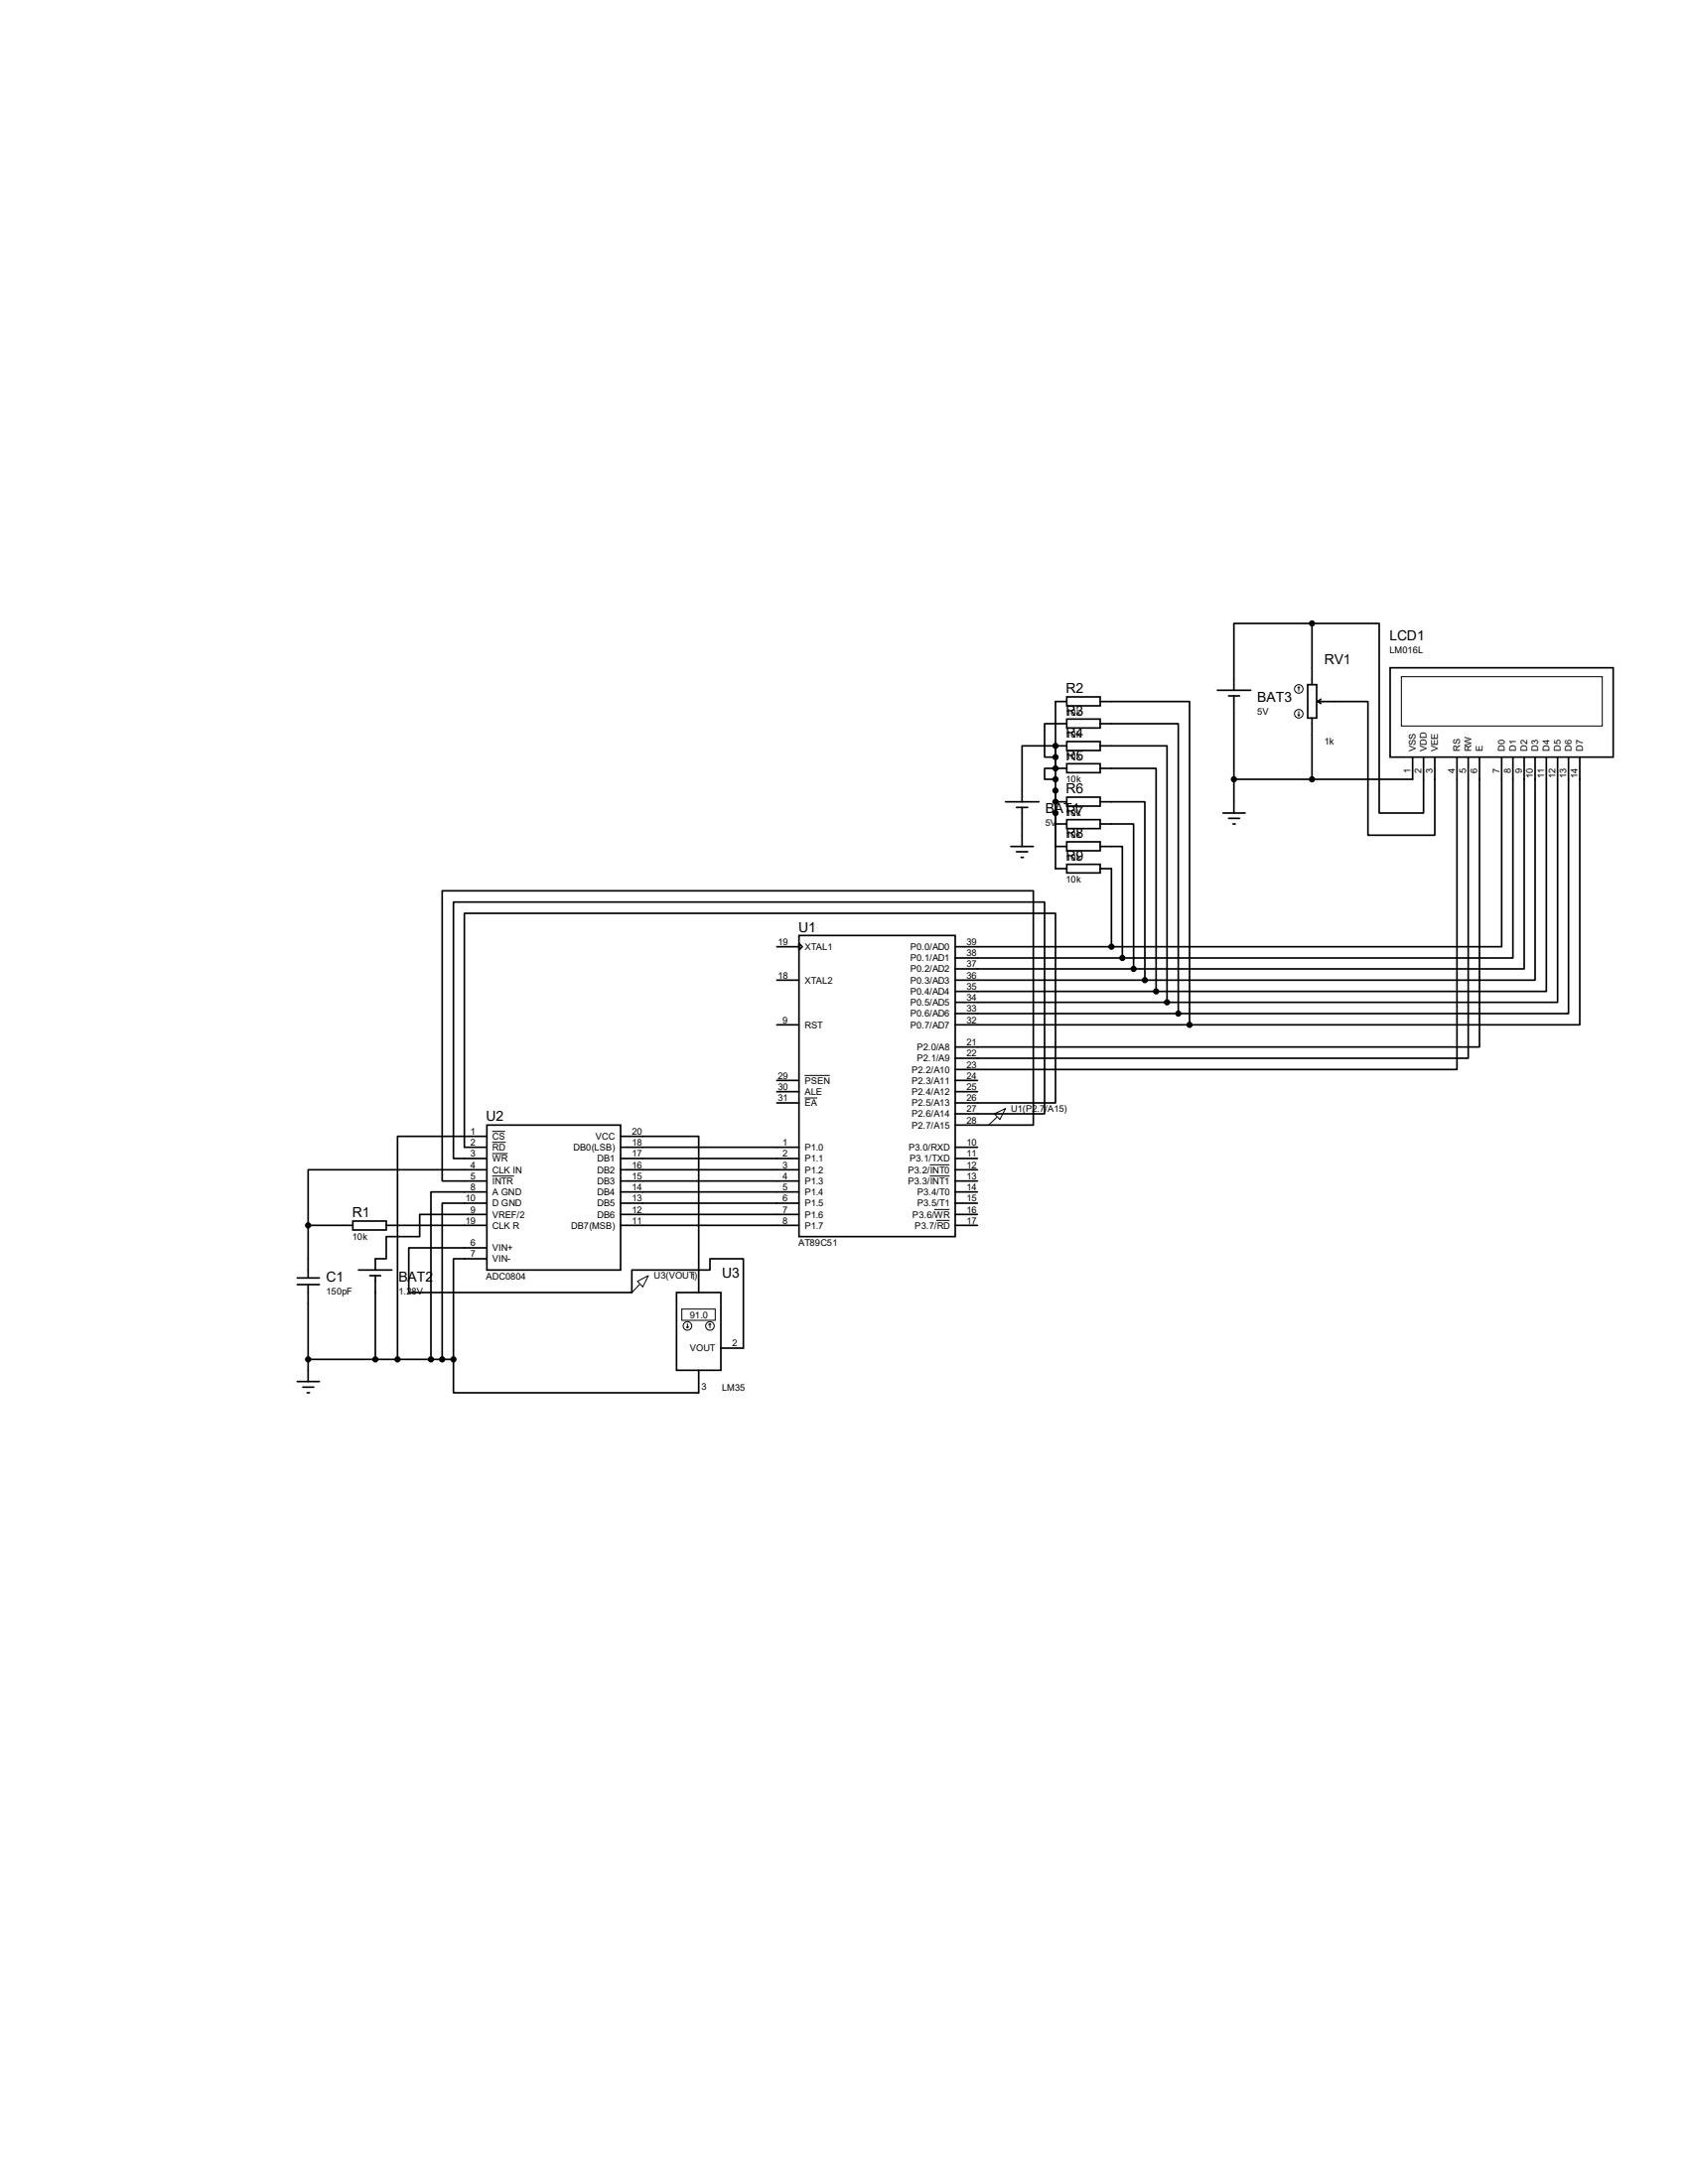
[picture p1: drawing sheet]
<svg xmlns="http://www.w3.org/2000/svg" width="216mm" height="279mm" viewBox="0 0 216 279" stroke-linecap="round" stroke-linejoin="round" font-family="sans-serif">
<g fill="none" stroke="#000" stroke-width=".21">
<path d="M167.8 79.8h-10v8.5M167.8 79.8h8.6v24.2h5.7v-7.1M167.8 79.8v7.8M136.4 89.2h4.3v1.1h-4.3zM136.4 92h4.3v1.1h-4.3zM136.4 94.9h4.3v1.1h-4.3zM136.4 97.7h4.3v1.1h-4.3zM136.4 95.4h-5.7v7.2M136.4 92.6h-2.8v4.3h1.4M136.4 98.3h-2.8v1.4h1.4M136.4 89.7h-1.4v21.4h1.4M140.7 98.3h7.2v28.5"/>
<path d="M140.7 95.4h8.6v32.8M140.7 92.6h10v37.1M140.7 89.7h11.4v41.4M155.7 88.3h4.3M157.1 89h1.4M157.8 89v15M167.3 87.6h1.1v4.3h-1.1zM167.8 91.9v7.8M168.5 89.7h6.5v17.1h8.5v-9.9M168.5 89.7l.5 .3M169 89.5l-.5 .2M177.8 85.4h28.5v11.5h-28.5z"/>
<path d="M180.7 96.9v2.8h-22.9M186.4 96.9v39.9h-64.2M187.8 96.9v38.5h-65.6M189.2 96.9v37h-67M192.1 96.9v24.2h-49.9M193.5 96.9v25.7h-49.9M194.9 96.9v27.1h-49.9M196.3 96.9v28.5h-49.9M197.8 96.9v29.9h-49.9M199.2 96.9v31.3h-49.9M200.6 96.9v32.8h-49.9M202.1 96.9v34.2h-50"/>
<path d="M102.2 119.7h20v38.5h-20zM128.6 102.6h4.3M129.3 108.3h2.9M130 103.3h1.4M130 109h1.4M130.6 109.7h.3M130.7 103.3v5M135 102.6h1.4M135 105.4h1.4M135 108.3h1.4M136.4 102h4.3v1.1h-4.3zM136.4 104.9h4.3v1.1h-4.3z"/>
<path d="M136.4 107.7h4.3v1.1h-4.3zM136.4 110.6h4.3v1.1h-4.3zM140.7 108.3h2.9v14.3M140.7 105.4h4.3v18.6M140.7 102.6h5.7v22.8M140.7 111.1h1.5v10M156.4 104h2.9M157.1 104.7h1.4M157.7 105.4h.3M99.4 121.1h2.8M99.4 125.4h2.8M99.4 131.1h2.8"/>
<path d="M99.4 139.7h2.8M99.4 138.2h2.8M102.2 120.7l.4 .4-.4 .4zM122.2 121.1h20M122.2 122.6h21.4M122.2 124h22.8M122.2 125.4h24.2M122.2 126.8h25.7M122.2 128.2h27.1M122.2 129.7h28.5M122.2 131.1h29.9M122.2 139.7h2.8"/>
<path d="M122.2 138.2h2.8M39.4 156.8h5.7M39.4 156.8v6.7M45.1 156.2h4.3v1.2h-4.3zM49.4 156.8h12.9M62.3 143.9h17.1v18.6h-17.1zM62.3 149.6h-22.9v7.2M62.3 153.9h-5.7v20M62.3 152.5h-7.2v21.4M62.3 145.4h-11.5v28.5M62.3 159.6h-10v5.8h28.5v-2.9h10v-1.5h4.3v11.5h-2.9M62.3 155.4h-8.6v2.8h-4.3v2.8h-1.4v1.5"/>
<path d="M79.4 145.4h10v20M79.4 156.8h22.8M79.4 155.4h22.8M79.4 153.9h22.8M79.4 152.5h22.8M79.4 151.1h22.8M79.4 149.6h22.8M79.4 148.2h22.8M79.4 146.8h22.8M99.4 141.1h2.8M122.2 141.1h12.8v-24.3h-75.6v30h2.9M122.2 142.5h11.4v-27.1h-75.6v32.8h4.3"/>
<path d="M122.2 143.9h10v-29.9h-75.6v37.1h5.7M122.2 156.8h2.8M122.2 155.4h2.8M122.2 153.9h2.8M122.2 152.5h2.8M122.2 151.1h2.8M122.2 149.6h2.8M122.2 148.2h2.8M122.2 146.8h2.8M38 176.7h2.9M38 163.5h2.9M38 164.3h2.9"/>
<path d="M38.7 177.5h1.4M39.3 178.2h.3M39.4 164.3v12.4M39.4 173.9h18.6M45.8 162.5h4.3M47.3 163.2h1.4M48 163.2v10.7M58 173.9v4.3h31.4v-2.9M62.3 161h-4.3v12.9M86.5 165.4h5.7v9.9h-5.7z"/>
</g>
<g fill="none" stroke="#000" stroke-width=".13">
<path d="M166 91.4l.1 .2M166.1 87.9l-.1 .1M166.1 87.9l.1 .1M166.1 87.9v.5M166.1 91v.6M166.2 91.4l-.1 .2M179.2 86.6h25.7v6.3h-25.7zM102.9 137.6h3.2M62.9 150.5h2.8M62.9 146.1h1.8M62.9 147.6h2M62.9 144.7h1.7"/>
<path d="M102.9 140.5h1.6M118.9 149h2.6M118.9 150.5h2.6M119.5 154.7h2M119.8 156.1h1.7M127.2 142.5l1.4-.7-.7 1.4zM127.5 143l-1.1 .9M81.5 163.9l1.4-.7-.7 1.4zM81.8 164.3l-1 1.1M87.2 167.5h4.3v1.4h-4.3zM87.8 169.8l.1 .1M87.9 169.3v.6"/>
<path d="M88.1 169.8l-.2 .1M90.8 169.3l-.2 .2M90.8 169.3l.1 .2M90.8 169.3v.6"/>
<circle cx="166.1" cy="88.1" r=".55"/>
<circle cx="166.1" cy="91.3" r=".55"/>
<circle cx="87.9" cy="169.6" r=".55"/>
<circle cx="90.8" cy="169.6" r=".55"/>
</g>
<g fill="#000" stroke="#000" stroke-width=".21">
<circle cx="167.8" cy="79.8" r=".3"/>
<circle cx="135" cy="99.7" r=".3"/>
<circle cx="135" cy="95.4" r=".3"/>
<circle cx="135" cy="96.9" r=".3"/>
<circle cx="135" cy="98.3" r=".3"/>
<circle cx="157.8" cy="99.7" r=".3"/>
<circle cx="167.8" cy="99.7" r=".3"/>
<circle cx="135" cy="102.6" r=".3"/>
<circle cx="135" cy="101.1" r=".3"/>
<circle cx="135" cy="104" r=".3"/>
<circle cx="142.2" cy="121.1" r=".3"/>
<circle cx="143.6" cy="122.6" r=".3"/>
<circle cx="145" cy="124" r=".3"/>
<circle cx="146.4" cy="125.4" r=".3"/>
<circle cx="147.9" cy="126.8" r=".3"/>
<circle cx="149.3" cy="128.2" r=".3"/>
<circle cx="150.7" cy="129.7" r=".3"/>
<circle cx="152.1" cy="131.1" r=".3"/>
<circle cx="39.4" cy="156.8" r=".3"/>
<circle cx="39.4" cy="173.9" r=".3"/>
<circle cx="48" cy="173.9" r=".3"/>
<circle cx="50.8" cy="173.9" r=".3"/>
<circle cx="55.1" cy="173.9" r=".3"/>
<circle cx="56.6" cy="173.9" r=".3"/>
<circle cx="58" cy="173.9" r=".3"/>
</g>
<g font-size="1.8">
<text x="177.7" y="82">LCD1</text>
<text x="136.3" y="88.6">R2</text>
<text x="160.8" y="89.8">BAT3</text>
<text x="169.4" y="85">RV1</text>
<text x="136.3" y="91.5">R3</text>
<text x="136.3" y="94.4">R4</text>
<text x="136.3" y="97.2">R5</text>
<text x="136.3" y="101.5">R6</text>
<text x="133.7" y="104.1">BAT1</text>
<text x="136.3" y="104.4">R7</text>
<text x="136.3" y="107.2">R8</text>
<text x="136.3" y="110.1">R9</text>
<text x="102.1" y="119.2">U1</text>
<text x="62.1" y="143.4">U2</text>
<text x="45" y="155.7">R1</text>
<text x="41.7" y="164">C1</text>
<text x="51" y="164">BAT2</text>
<text x="92.3" y="163.4">U3</text>
</g>
<g font-size="1.2">
<text x="177.7" y="83.6">LM016L</text>
<text x="136.3" y="91.5">10k</text>
<text x="136.3" y="94.4">10k</text>
<text x="160.8" y="91.4">5V</text>
<text x="169.4" y="95.2">1k</text>
<text x="136.3" y="97.2">10k</text>
<text x="136.3" y="100.1">10k</text>
<text x="180.4" y="99" transform="rotate(-90 180.4 99)">1</text>
<text x="181.1" y="96.1" transform="rotate(-90 181.1 96.1)">VSS</text>
<text x="181.8" y="99" transform="rotate(-90 181.8 99)">2</text>
<text x="182.5" y="96.1" transform="rotate(-90 182.5 96.1)">VDD</text>
<text x="183.2" y="99" transform="rotate(-90 183.2 99)">3</text>
<text x="183.9" y="96.1" transform="rotate(-90 183.9 96.1)">VEE</text>
<text x="186.1" y="99" transform="rotate(-90 186.1 99)">4</text>
<text x="186.7" y="96.1" transform="rotate(-90 186.7 96.1)">RS</text>
<text x="187.5" y="99" transform="rotate(-90 187.5 99)">5</text>
<text x="188.2" y="96.1" transform="rotate(-90 188.2 96.1)">RW</text>
<text x="188.9" y="99" transform="rotate(-90 188.9 99)">6</text>
<text x="189.6" y="96.1" transform="rotate(-90 189.6 96.1)">E</text>
<text x="191.8" y="99" transform="rotate(-90 191.8 99)">7</text>
<text x="192.4" y="96.1" transform="rotate(-90 192.4 96.1)">D0</text>
<text x="193.2" y="99" transform="rotate(-90 193.2 99)">8</text>
<text x="193.9" y="96.1" transform="rotate(-90 193.9 96.1)">D1</text>
<text x="194.7" y="99" transform="rotate(-90 194.7 99)">9</text>
<text x="195.3" y="96.1" transform="rotate(-90 195.3 96.1)">D2</text>
<text x="196" y="99.6" transform="rotate(-90 196 99.6)">10</text>
<text x="196.7" y="96.1" transform="rotate(-90 196.7 96.1)">D3</text>
<text x="197.5" y="99.5" transform="rotate(-90 197.5 99.5)">11</text>
<text x="198.2" y="96.1" transform="rotate(-90 198.2 96.1)">D4</text>
<text x="198.9" y="99.6" transform="rotate(-90 198.9 99.6)">12</text>
<text x="199.6" y="96.1" transform="rotate(-90 199.6 96.1)">D5</text>
<text x="200.3" y="99.6" transform="rotate(-90 200.3 99.6)">13</text>
<text x="201" y="96.1" transform="rotate(-90 201 96.1)">D6</text>
<text x="201.8" y="99.6" transform="rotate(-90 201.8 99.6)">14</text>
<text x="202.4" y="96.1" transform="rotate(-90 202.4 96.1)">D7</text>
<text x="133.7" y="105.7">5V</text>
<text x="136.3" y="104.4">10k</text>
<text x="136.3" y="107.2">10k</text>
<text x="136.3" y="110.1">10k</text>
<text x="136.3" y="112.9">10k</text>
<text x="99.5" y="125.2">18</text>
<text x="99.5" y="120.9">19</text>
<text x="102.9" y="125.8">XTAL2</text>
<text x="102.9" y="121.5">XTAL1</text>
<text x="116.4" y="121.5">P0.0/AD0</text>
<text x="116.4" y="123">P0.1/AD1</text>
<text x="116.4" y="124.4">P0.2/AD2</text>
<text x="116.4" y="125.8">P0.3/AD3</text>
<text x="123.6" y="120.9">39</text>
<text x="123.6" y="122.3">38</text>
<text x="123.6" y="123.7">37</text>
<text x="123.6" y="125.2">36</text>
<text x="100.1" y="130.9">9</text>
<text x="102.9" y="131.5">RST</text>
<text x="116.4" y="127.3">P0.4/AD4</text>
<text x="116.4" y="128.7">P0.5/AD5</text>
<text x="116.4" y="130.1">P0.6/AD6</text>
<text x="116.4" y="131.5">P0.7/AD7</text>
<text x="123.6" y="126.6">35</text>
<text x="123.6" y="128">34</text>
<text x="123.6" y="129.5">33</text>
<text x="123.6" y="130.9">32</text>
<text x="116.6" y="137.2">P2.2/A10</text>
<text x="117.3" y="134.4">P2.0/A8</text>
<text x="117.3" y="135.8">P2.1/A9</text>
<text x="123.6" y="133.7">21</text>
<text x="123.6" y="135.2">22</text>
<text x="123.6" y="136.6">23</text>
<text x="99.5" y="139.4">30</text>
<text x="99.5" y="140.9">31</text>
<text x="99.5" y="138">29</text>
<text x="102.9" y="140.1">ALE</text>
<text x="102.9" y="141.5">EA</text>
<text x="102.9" y="138.6">PSEN</text>
<text x="116.6" y="138.6">P2.3/A11</text>
<text x="116.6" y="140.1">P2.4/A12</text>
<text x="116.6" y="141.5">P2.5/A13</text>
<text x="116.6" y="142.9">P2.6/A14</text>
<text x="123.6" y="143.7">28</text>
<text x="123.6" y="138">24</text>
<text x="123.6" y="139.4">25</text>
<text x="123.6" y="140.9">26</text>
<text x="123.6" y="142.3">27</text>
<text x="129.3" y="142.2">U1(P2.7/A15)</text>
<text x="60.2" y="149.4">4</text>
<text x="60.2" y="146.6">2</text>
<text x="60.2" y="148">3</text>
<text x="60.2" y="145.2">1</text>
<text x="62.9" y="147.2">RD</text>
<text x="62.9" y="148.6">WR</text>
<text x="62.9" y="145.8">CS</text>
<text x="73.3" y="147.2">DB0(LSB)</text>
<text x="76.2" y="145.8">VCC</text>
<text x="76.4" y="148.6">DB1</text>
<text x="80.8" y="149.4">16</text>
<text x="80.8" y="148">17</text>
<text x="80.8" y="146.6">18</text>
<text x="80.8" y="145.2">20</text>
<text x="100.1" y="146.6">1</text>
<text x="100.1" y="148">2</text>
<text x="100.1" y="149.4">3</text>
<text x="102.9" y="147.2">P1.0</text>
<text x="102.9" y="148.6">P1.1</text>
<text x="116.2" y="147.2">P3.0/RXD</text>
<text x="116.3" y="148.6">P3.1/TXD</text>
<text x="116.6" y="144.4">P2.7/A15</text>
<text x="123.6" y="146.6">10</text>
<text x="123.6" y="148">11</text>
<text x="123.6" y="149.4">12</text>
<text x="59.5" y="153.7">10</text>
<text x="60.2" y="155.2">9</text>
<text x="60.2" y="152.3">8</text>
<text x="60.2" y="150.9">5</text>
<text x="62.9" y="155.8">VREF/2</text>
<text x="62.9" y="150.1">CLK IN</text>
<text x="62.9" y="152.9">A GND</text>
<text x="62.9" y="151.5">INTR</text>
<text x="62.9" y="154.3">D GND</text>
<text x="76.4" y="155.8">DB6</text>
<text x="76.4" y="154.3">DB5</text>
<text x="76.4" y="152.9">DB4</text>
<text x="76.4" y="151.5">DB3</text>
<text x="76.4" y="150.1">DB2</text>
<text x="80.8" y="155.2">12</text>
<text x="80.8" y="153.7">13</text>
<text x="80.8" y="152.3">14</text>
<text x="80.8" y="150.9">15</text>
<text x="100.1" y="150.9">4</text>
<text x="100.1" y="152.3">5</text>
<text x="100.1" y="153.7">6</text>
<text x="100.1" y="155.2">7</text>
<text x="102.9" y="150.1">P1.2</text>
<text x="102.9" y="151.5">P1.3</text>
<text x="102.9" y="152.9">P1.4</text>
<text x="102.9" y="154.3">P1.5</text>
<text x="102.9" y="155.8">P1.6</text>
<text x="116.1" y="150.1">P3.2/INT0</text>
<text x="116.1" y="151.5">P3.3/INT1</text>
<text x="116.7" y="155.8">P3.6/WR</text>
<text x="117.3" y="152.9">P3.4/T0</text>
<text x="117.3" y="154.3">P3.5/T1</text>
<text x="123.6" y="150.9">13</text>
<text x="123.6" y="152.3">14</text>
<text x="123.6" y="155.2">16</text>
<text x="123.6" y="153.7">15</text>
<text x="45" y="158.6">10k</text>
<text x="59.5" y="156.5">19</text>
<text x="60.2" y="159.4">6</text>
<text x="60.2" y="160.8">7</text>
<text x="62.9" y="160.1">VIN+</text>
<text x="62.9" y="161.5">VIN-</text>
<text x="62.9" y="157.2">CLK R</text>
<text x="73" y="157.2">DB7(MSB)</text>
<text x="80.8" y="156.5">11</text>
<text x="100.1" y="156.5">8</text>
<text x="102.1" y="159.4">AT89C51</text>
<text x="102.9" y="157.2">P1.7</text>
<text x="117" y="157.2">P3.7/RD</text>
<text x="123.6" y="156.5">17</text>
<text x="41.7" y="165.6">150pF</text>
<text x="51" y="165.6">1.28V</text>
<text x="62.1" y="163.7">ADC0804</text>
<text x="83.7" y="163.6">U3(VOUT)</text>
<text x="88.3" y="163.7">1</text>
<text x="88.2" y="168.6">91.0</text>
<text x="88.2" y="172.9">VOUT</text>
<text x="93.6" y="172.3">2</text>
<text x="89.7" y="177.8">3</text>
<text x="92.3" y="178">LM35</text>
</g>
</svg>
